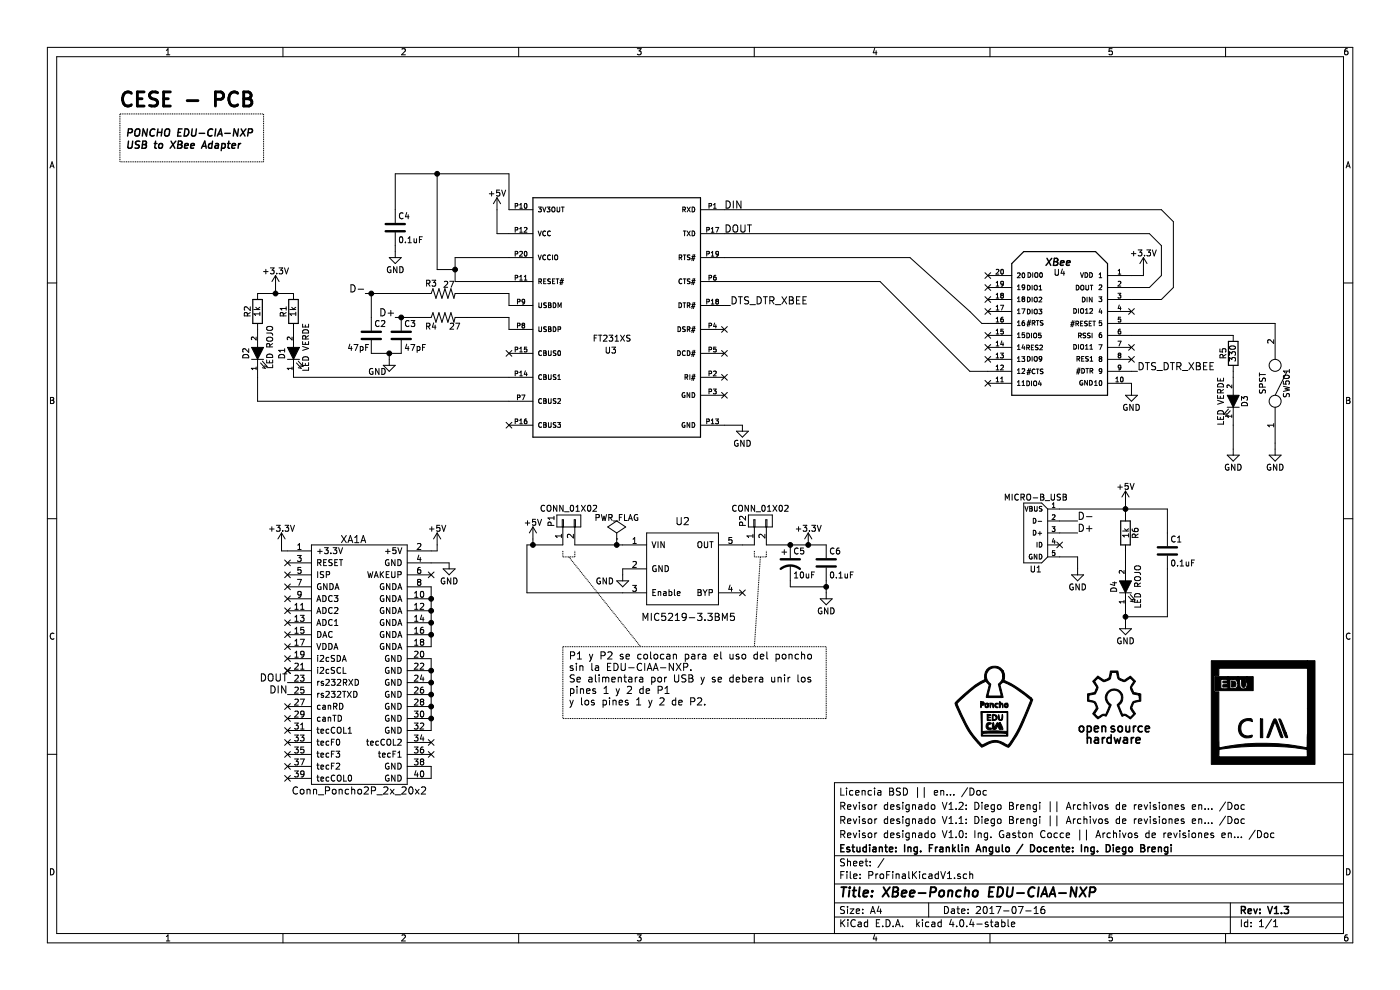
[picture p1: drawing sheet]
EESchema Schematic File Version 2
LIBS:power
LIBS:device
LIBS:transistors
LIBS:conn
LIBS:linear
LIBS:regul
LIBS:74xx
LIBS:cmos4000
LIBS:adc-dac
LIBS:memory
LIBS:xilinx
LIBS:microcontrollers
LIBS:dsp
LIBS:microchip
LIBS:analog_switches
LIBS:motorola
LIBS:texas
LIBS:intel
LIBS:audio
LIBS:interface
LIBS:digital-audio
LIBS:philips
LIBS:display
LIBS:cypress
LIBS:siliconi
LIBS:opto
LIBS:atmel
LIBS:contrib
LIBS:valves
LIBS:ProFinalKicadV1-cache
EELAYER 25 0
EELAYER END
$Descr A4 11693 8268
encoding utf-8
Sheet 1 1
Title "XBee-Poncho EDU-CIAA-NXP"
Date "2017-07-16"
Rev "V1.3"
Comp "Estudiante: Ing. Franklin Angulo / Docente: Ing. Diego Brengi"
Comment1 "Revisor designado V1.0: Ing. Gaston Cocce || Archivos de revisiones en... /Doc"
Comment2 "Revisor designado V1.1: Diego Brengi || Archivos de revisiones en... /Doc"
Comment3 "Revisor designado V1.2: Diego Brengi || Archivos de revisiones en... /Doc"
Comment4 "Licencia BSD || en... /Doc"
$EndDescr
$Comp
L FT231XS U3
U 1 1
P 5150 2650
F 0 "U3" H 5050 2350 50  0000 L BNN
F 1 "FT231XS" H 4950 2450 50  0000 L BNN
F 2 "FT231XS_pretty:qfn-20" H 4800 3550 50  0001 L BNN
F 3 "SSOP-20 FTDI" H 4800 3450 50  0001 L BNN
F 4 "FT231XS" H 4800 3350 50  0001 L BNN "MP_odl"
F 5 "I/F%2C USB2.0 FS TO F/L H/S UART%2C 20SSOP%3B USB Type%3A Transceiver%3B USB Version%3A 2.0%3B Data Rate%3A 3Mbaud%3B Supply Voltage Ra..." H 4800 3250 50  0001 L BNN "Description"
F 6 "Warning" H 4800 3150 50  0001 L BNN "Availability"
F 7 "2.63 USD" H 4800 2950 50  0001 L BNN "Price_aprox"
F 8 "768-1128-2-ND" H 5150 2650 60  0001 C CNN "Digikey#"
F 9 "FTDI, Future Technology Devices International Ltd" H 5150 2650 60  0001 C CNN "Manf"
F 10 "FT231XQ-R" H 5150 2650 60  0001 C CNN "Manf#"
	1    5150 2650
	1    0    0    -1  
$EndComp
$Comp
L C C4
U 1 1
P 3300 1900
F 0 "C4" H 3325 2000 50  0000 L CNN
F 1 "0.1uF" H 3325 1800 50  0000 L CNN
F 2 "C_0_1uF_pretty:C_0603_HandSoldering" H 3338 1750 50  0001 C CNN
F 3 "" H 3300 1900 50  0000 C CNN
F 4 "311-1343-1-ND" H 3300 1900 60  0001 C CNN "Digikey#"
F 5 "Yageo" H 3300 1900 60  0001 C CNN "Manf"
F 6 "CC0603ZRY5V9BB104" H 3300 1900 60  0001 C CNN "Manf#"
	1    3300 1900
	1    0    0    -1  
$EndComp
$Comp
L C C1
U 1 1
P 9750 4600
F 0 "C1" H 9775 4700 50  0000 L CNN
F 1 "0.1uF" H 9775 4500 50  0000 L CNN
F 2 "C_0_1uF_pretty:C_0603_HandSoldering" H 9788 4450 50  0001 C CNN
F 3 "" H 9750 4600 50  0000 C CNN
F 4 "MCT0603-1.00K-CFTR-ND" H 9750 4600 60  0001 C CNN "Digikey#"
F 5 "Vishay Beyschlag" H 9750 4600 60  0001 C CNN "Manf"
F 6 "MCT06030C1001FP500" H 9750 4600 60  0001 C CNN "Manf#"
	1    9750 4600
	1    0    0    -1  
$EndComp
$Comp
L C C2
U 1 1
P 3100 2800
F 0 "C2" H 3125 2900 50  0000 L CNN
F 1 "47pF" H 2900 2700 50  0000 L CNN
F 2 "C_47pF_pretty:C_0603_HandSoldering" H 3138 2650 50  0001 C CNN
F 3 "" H 3100 2800 50  0000 C CNN
F 4 "445-1277-1-ND" H 3100 2800 60  0001 C CNN "Digikey#"
F 5 "TDK Corporation" H 3100 2800 60  0001 C CNN "Manf"
F 6 "C1608C0G1H470J080AA" H 3100 2800 60  0001 C CNN "Manf#"
	1    3100 2800
	1    0    0    -1  
$EndComp
$Comp
L C C3
U 1 1
P 3350 2800
F 0 "C3" H 3375 2900 50  0000 L CNN
F 1 "47pF" H 3375 2700 50  0000 L CNN
F 2 "C_47pF_pretty:C_0603_HandSoldering" H 3388 2650 50  0001 C CNN
F 3 "" H 3350 2800 50  0000 C CNN
F 4 "445-1277-1-ND" H 3350 2800 60  0001 C CNN "Digikey#"
F 5 "TDK Corporation" H 3350 2800 60  0001 C CNN "Manf"
F 6 "C1608C0G1H470J080AA" H 3350 2800 60  0001 C CNN "Manf#"
	1    3350 2800
	1    0    0    -1  
$EndComp
$Comp
L ERJ-3GEYJ270V R4
U 1 1
P 3700 2650
F 0 "R4" H 3550 2550 50  0000 L BNN
F 1 "27" H 3750 2550 50  0000 L BNN
F 2 "R_27Ohm_pretty:r_0603" H 3700 2650 50  0001 L BNN
F 3 "0603 Panasonic" H 3700 2650 50  0001 L BNN
F 4 "Resistor Thick Film 0603 27 Ohm 5%25 1/10 Watt %C2%B1200ppm %C2%B0C Surface Mount Punched Carrier Tape and Reel" H 3700 2650 50  0001 L BNN "Description"
F 5 "Good" H 3700 2650 50  0001 L BNN "Availability"
F 6 "P27GCT-ND" H 3700 2650 60  0001 C CNN "Digikey#"
F 7 "Panasonic Electronic Components" H 3700 2650 60  0001 C CNN "Manf"
F 8 "ERJ-3GEYJ270V" H 3700 2650 60  0001 C CNN "Manf#"
	1    3700 2650
	1    0    0    -1  
$EndComp
$Comp
L ERJ-3GEYJ270V R3
U 1 1
P 3700 2450
F 0 "R3" H 3550 2509 50  0000 L BNN
F 1 "27" H 3700 2500 50  0000 L BNN
F 2 "R_27Ohm_pretty:r_0603" H 3700 2450 50  0001 L BNN
F 3 "0603 Panasonic" H 3700 2450 50  0001 L BNN
F 4 "Resistor Thick Film 0603 27 Ohm 5%25 1/10 Watt %C2%B1200ppm %C2%B0C Surface Mount Punched Carrier Tape and Reel" H 3700 2450 50  0001 L BNN "Description"
F 5 "Good" H 3700 2450 50  0001 L BNN "Availability"
F 6 "P27GCT-ND" H 3700 2450 60  0001 C CNN "Digikey#"
F 7 "Panasonic Electronic Components" H 3700 2450 60  0001 C CNN "Manf"
F 8 "ERJ-3GEYJ270V" H 3700 2450 60  0001 C CNN "Manf#"
	1    3700 2450
	1    0    0    -1  
$EndComp
$Comp
L LED D1
U 1 1
P 2450 2950
F 0 "D1" H 2450 3050 50  0000 C CNN
F 1 "LED VERDE" H 2500 2850 50  0000 C CNN
F 2 "LEDs:LED_0603_HandSoldering" H 2450 2950 50  0001 C CNN
F 3 "" H 2450 2950 50  0000 C CNN
F 4 "475-2920-1-ND" H 2450 2950 60  0001 C CNN "Digikey#"
F 5 "OSRAM Opto Semiconductors Inc." H 2450 2950 60  0001 C CNN "Manf"
F 6 "LP L296-J2L2-25-Z" H 2450 2950 60  0001 C CNN "Manf#"
	1    2450 2950
	0    -1   -1   0   
$EndComp
$Comp
L LED D2
U 1 1
P 2150 2950
F 0 "D2" H 2150 3050 50  0000 C CNN
F 1 "LED ROJO" H 2200 2850 50  0000 C CNN
F 2 "LEDs:LED_0603_HandSoldering" H 2150 2950 50  0001 C CNN
F 3 "" H 2150 2950 50  0000 C CNN
F 4 "475-2512-1-ND" H 2150 2950 60  0001 C CNN "Digikey#"
F 5 "OSRAM Opto Semiconductors Inc." H 2150 2950 60  0001 C CNN "Manf"
F 6 "LS Q976-NR-1" H 2150 2950 60  0001 C CNN "Manf#"
	1    2150 2950
	0    -1   -1   0   
$EndComp
$Comp
L R R1
U 1 1
P 2450 2600
F 0 "R1" V 2530 2600 50  0000 C CNN
F 1 "1k" V 2450 2600 50  0000 C CNN
F 2 "Resistors_SMD:R_0603_HandSoldering" V 2380 2600 50  0001 C CNN
F 3 "" H 2450 2600 50  0000 C CNN
F 4 "MCT0603-1.00K-CFTR-ND" V 2450 2600 60  0001 C CNN "Digikey#"
F 5 "Vishay Beyschlag" V 2450 2600 60  0001 C CNN "Manf"
F 6 "MCT06030C1001FP500" V 2450 2600 60  0001 C CNN "Manf#"
	1    2450 2600
	-1   0    0    1   
$EndComp
$Comp
L R R2
U 1 1
P 2150 2600
F 0 "R2" V 2230 2600 50  0000 C CNN
F 1 "1k" V 2150 2600 50  0000 C CNN
F 2 "Resistors_SMD:R_0603_HandSoldering" V 2080 2600 50  0001 C CNN
F 3 "" H 2150 2600 50  0000 C CNN
F 4 "MCT0603-1.00K-CFTR-ND" V 2150 2600 60  0001 C CNN "Digikey#"
F 5 "Vishay Beyschlag" V 2150 2600 60  0001 C CNN "Manf"
F 6 "MCT06030C1001FP500" V 2150 2600 60  0001 C CNN "Manf#"
	1    2150 2600
	-1   0    0    1   
$EndComp
$Comp
L +3.3V #PWR01
U 1 1
P 2300 2400
F 0 "#PWR01" H 2300 2250 50  0001 C CNN
F 1 "+3.3V" H 2300 2540 50  0000 C CNN
F 2 "" H 2300 2400 50  0000 C CNN
F 3 "" H 2300 2400 50  0000 C CNN
	1    2300 2400
	1    0    0    -1  
$EndComp
$Comp
L GND #PWR02
U 1 1
P 3250 3000
F 0 "#PWR02" H 3250 2750 50  0001 C CNN
F 1 "GND" H 3150 2900 50  0000 C CNN
F 2 "" H 3250 3000 50  0000 C CNN
F 3 "" H 3250 3000 50  0000 C CNN
	1    3250 3000
	1    0    0    -1  
$EndComp
$Comp
L GND #PWR03
U 1 1
P 3300 2100
F 0 "#PWR03" H 3300 1850 50  0001 C CNN
F 1 "GND" H 3300 1950 50  0000 C CNN
F 2 "" H 3300 2100 50  0000 C CNN
F 3 "" H 3300 2100 50  0000 C CNN
	1    3300 2100
	1    0    0    -1  
$EndComp
$Comp
L MICRO-B_USB U1
U 1 1
P 8650 4450
F 0 "U1" H 8650 4150 50  0000 C CNN
F 1 "MICRO-B_USB" H 8650 4750 50  0000 C CNN
F 2 "USB_pretty:conn_usb_B_micro_smd" H 8650 4450 60  0001 C CNN
F 3 "" H 8650 4450 60  0000 C CNN
F 4 "732-2734-ND" H 8650 4450 60  0001 C CNN "Digikey#"
F 5 "Wurth Electronics Inc." H 8650 4450 60  0001 C CNN "Manf"
F 6 "61400413321" H 8650 4450 60  0001 C CNN "Manf#"
	1    8650 4450
	1    0    0    -1  
$EndComp
$Comp
L +5V #PWR04
U 1 1
P 4150 1750
F 0 "#PWR04" H 4150 1600 50  0001 C CNN
F 1 "+5V" H 4150 1890 50  0000 C CNN
F 2 "" H 4150 1750 50  0000 C CNN
F 3 "" H 4150 1750 50  0000 C CNN
	1    4150 1750
	1    0    0    -1  
$EndComp
Text Label 3050 2450 2    60   ~ 0
D-
Text Label 9000 4350 0    60   ~ 0
D-
Text Label 3300 2650 2    60   ~ 0
D+
Text Label 9000 4450 0    60   ~ 0
D+
$Comp
L GND #PWR05
U 1 1
P 6200 3550
F 0 "#PWR05" H 6200 3300 50  0001 C CNN
F 1 "GND" H 6200 3400 50  0000 C CNN
F 2 "" H 6200 3550 50  0000 C CNN
F 3 "" H 6200 3550 50  0000 C CNN
	1    6200 3550
	1    0    0    -1  
$EndComp
$Comp
L MIC5219-3.3BM5 U2
U 1 1
P 5700 4750
F 0 "U2" H 5700 5150 60  0000 C CNN
F 1 "MIC5219-3.3BM5" H 5750 4350 60  0000 C CNN
F 2 "MIC5219-3.3BM5_pretty:sot23-5" H 5700 4750 60  0001 C CNN
F 3 "" H 5700 4750 60  0000 C CNN
F 4 "MIC5219-3.3BM5-TR-ND" H 5700 4750 60  0001 C CNN "Digikey#"
F 5 "Microchip Technology" H 5700 4750 60  0001 C CNN "Manf"
F 6 "MIC5219-3.3BM5-TR" H 5700 4750 60  0001 C CNN "Manf#"
	1    5700 4750
	1    0    0    -1  
$EndComp
$Comp
L +5V #PWR06
U 1 1
P 4450 4500
F 0 "#PWR06" H 4450 4350 50  0001 C CNN
F 1 "+5V" H 4450 4640 50  0000 C CNN
F 2 "" H 4450 4500 50  0000 C CNN
F 3 "" H 4450 4500 50  0000 C CNN
	1    4450 4500
	1    0    0    -1  
$EndComp
$Comp
L +3.3V #PWR07
U 1 1
P 6750 4550
F 0 "#PWR07" H 6750 4400 50  0001 C CNN
F 1 "+3.3V" H 6750 4690 50  0000 C CNN
F 2 "" H 6750 4550 50  0000 C CNN
F 3 "" H 6750 4550 50  0000 C CNN
	1    6750 4550
	1    0    0    -1  
$EndComp
$Comp
L GND #PWR08
U 1 1
P 5200 4800
F 0 "#PWR08" H 5200 4550 50  0001 C CNN
F 1 "GND" H 5050 4750 50  0000 C CNN
F 2 "" H 5200 4800 50  0000 C CNN
F 3 "" H 5200 4800 50  0000 C CNN
	1    5200 4800
	1    0    0    -1  
$EndComp
$Comp
L CP1 C5
U 1 1
P 6600 4700
F 0 "C5" H 6625 4800 50  0000 L CNN
F 1 "10uF" H 6625 4600 50  0000 L CNN
F 2 "C_10uF_pretty:CP_4x5mm" H 6600 4700 50  0001 C CNN
F 3 "" H 6600 4700 50  0000 C CNN
F 4 "493-14027-2-ND" H 6600 4700 60  0001 C CNN "Digikey#"
F 5 "Nichicon" H 6600 4700 60  0001 C CNN "Manf"
F 6 "PCF1E100MCL1GS" H 6600 4700 60  0001 C CNN "Manf#"
	1    6600 4700
	1    0    0    -1  
$EndComp
$Comp
L C C6
U 1 1
P 6900 4700
F 0 "C6" H 6925 4800 50  0000 L CNN
F 1 "0.1uF" H 6925 4600 50  0000 L CNN
F 2 "C_0_1uF_pretty:C_0603_HandSoldering" H 6938 4550 50  0001 C CNN
F 3 "" H 6900 4700 50  0000 C CNN
F 4 "311-1343-1-ND" H 6900 4700 60  0001 C CNN "Digikey#"
F 5 "Yageo" H 6900 4700 60  0001 C CNN "Manf"
F 6 "CC0603ZRY5V9BB104" H 6900 4700 60  0001 C CNN "Manf#"
	1    6900 4700
	1    0    0    -1  
$EndComp
NoConn ~ 6200 4950
$Comp
L GND #PWR09
U 1 1
P 6900 4950
F 0 "#PWR09" H 6900 4700 50  0001 C CNN
F 1 "GND" H 6900 4800 50  0000 C CNN
F 2 "" H 6900 4950 50  0000 C CNN
F 3 "" H 6900 4950 50  0000 C CNN
	1    6900 4950
	1    0    0    -1  
$EndComp
$Comp
L LED D3
U 1 1
P 10300 3350
F 0 "D3" H 10300 3450 50  0000 C CNN
F 1 "LED VERDE" H 10300 3250 50  0000 C CNN
F 2 "LEDs:LED_0603_HandSoldering" H 10300 3350 50  0001 C CNN
F 3 "" H 10300 3350 50  0000 C CNN
F 4 "475-2920-1-ND" H 10300 3350 60  0001 C CNN "Digikey#"
F 5 "OSRAM Opto Semiconductors Inc." H 10300 3350 60  0001 C CNN "Manf"
F 6 "LP L296-J2L2-25-Z" H 10300 3350 60  0001 C CNN "Manf#"
	1    10300 3350
	0    1    -1   0   
$EndComp
$Comp
L LED D4
U 1 1
P 9400 4900
F 0 "D4" H 9400 5000 50  0000 C CNN
F 1 "LED ROJO" H 9400 4800 50  0000 C CNN
F 2 "LEDs:LED_0603_HandSoldering" H 9400 4900 50  0001 C CNN
F 3 "" H 9400 4900 50  0000 C CNN
F 4 "475-2512-1-ND" H 9400 4900 60  0001 C CNN "Digikey#"
F 5 "OSRAM Opto Semiconductors Inc." H 9400 4900 60  0001 C CNN "Manf"
F 6 "LS Q976-NR-1" H 9400 4900 60  0001 C CNN "Manf#"
	1    9400 4900
	0    -1   -1   0   
$EndComp
$Comp
L R R5
U 1 1
P 10300 2950
F 0 "R5" V 10380 2950 50  0000 C CNN
F 1 "330" V 10300 2950 50  0000 C CNN
F 2 "Resistors_SMD:R_0603_HandSoldering" V 10230 2950 50  0001 C CNN
F 3 "" H 10300 2950 50  0000 C CNN
	1    10300 2950
	-1   0    0    -1  
$EndComp
$Comp
L R R6
U 1 1
P 9400 4450
F 0 "R6" V 9480 4450 50  0000 C CNN
F 1 "1k" V 9400 4450 50  0000 C CNN
F 2 "Resistors_SMD:R_0603_HandSoldering" V 9330 4450 50  0001 C CNN
F 3 "" H 9400 4450 50  0000 C CNN
F 4 "MCT0603-1.00K-CFTR-ND" V 9400 4450 60  0001 C CNN "Digikey#"
F 5 "Vishay Beyschlag" V 9400 4450 60  0001 C CNN "Manf"
F 6 "MCT06030C1001FP500" V 9400 4450 60  0001 C CNN "Manf#"
	1    9400 4450
	1    0    0    -1  
$EndComp
$Comp
L SPST SW501
U 1 1
P 10650 3200
F 0 "SW501" H 10650 3300 50  0000 C CNN
F 1 "SPST" H 10650 3100 50  0000 C CNN
F 2 "Switch_pretty:smd_push" H 10650 3200 50  0001 C CNN
F 3 "" H 10650 3200 50  0000 C CNN
F 4 "952-1938-ND" H 10650 3200 60  0001 C CNN "Digikey#"
F 5 "Harwin Inc." H 10650 3200 60  0001 C CNN "Manf"
F 6 "D01-9973242" H 10650 3200 60  0001 C CNN "Manf#"
	1    10650 3200
	0    1    -1   0   
$EndComp
$Comp
L +5V #PWR010
U 1 1
P 9400 4200
F 0 "#PWR010" H 9400 4050 50  0001 C CNN
F 1 "+5V" H 9400 4340 50  0000 C CNN
F 2 "" H 9400 4200 50  0000 C CNN
F 3 "" H 9400 4200 50  0000 C CNN
	1    9400 4200
	1    0    0    -1  
$EndComp
$Comp
L GND #PWR011
U 1 1
P 10300 3750
F 0 "#PWR011" H 10300 3500 50  0001 C CNN
F 1 "GND" H 10300 3600 50  0000 C CNN
F 2 "" H 10300 3750 50  0000 C CNN
F 3 "" H 10300 3750 50  0000 C CNN
	1    10300 3750
	-1   0    0    -1  
$EndComp
$Comp
L GND #PWR012
U 1 1
P 9400 5200
F 0 "#PWR012" H 9400 4950 50  0001 C CNN
F 1 "GND" H 9400 5050 50  0000 C CNN
F 2 "" H 9400 5200 50  0000 C CNN
F 3 "" H 9400 5200 50  0000 C CNN
	1    9400 5200
	1    0    0    -1  
$EndComp
$Comp
L GND #PWR013
U 1 1
P 10650 3750
F 0 "#PWR013" H 10650 3500 50  0001 C CNN
F 1 "GND" H 10650 3600 50  0000 C CNN
F 2 "" H 10650 3750 50  0000 C CNN
F 3 "" H 10650 3750 50  0000 C CNN
	1    10650 3750
	-1   0    0    -1  
$EndComp
$Comp
L XB24-Z7WIT-004 U4
U 1 1
P 8850 2700
F 0 "U4" H 8800 3100 50  0000 L BNN
F 1 "XB24-Z7WIT-004" H 8850 2700 50  0001 L BNN
F 2 "Xbee_pretty:XBee" H 8850 2700 50  0001 L BNN
F 3 "DIP-20 Digi International" H 8850 2700 50  0001 L BNN
F 4 "Xbee Zb %28Zigbee Pro Feature Set%29%2C 1mw%2C Wire Antenna%2C 250000" H 8850 2700 50  0001 L BNN "Description"
F 5 "Unavailable" H 8850 2700 50  0001 L BNN "Availability"
F 6 "602-1098-ND" H 8850 2700 60  0001 C CNN "Digikey#"
F 7 "Digi International" H 8850 2700 60  0001 C CNN "Manf"
F 8 "XB24-Z7WIT-004" H 8850 2700 60  0001 C CNN "Manf#"
	1    8850 2700
	-1   0    0    -1  
$EndComp
$Comp
L +3.3V #PWR014
U 1 1
P 9550 2250
F 0 "#PWR014" H 9550 2100 50  0001 C CNN
F 1 "+3.3V" H 9550 2390 50  0000 C CNN
F 2 "" H 9550 2250 50  0000 C CNN
F 3 "" H 9550 2250 50  0000 C CNN
	1    9550 2250
	-1   0    0    -1  
$EndComp
NoConn ~ 4250 2950
NoConn ~ 4250 3550
NoConn ~ 6050 3300
NoConn ~ 6050 3150
NoConn ~ 6050 2950
NoConn ~ 6050 2750
NoConn ~ 9450 2600
NoConn ~ 9450 2900
NoConn ~ 9450 3000
NoConn ~ 8250 2300
NoConn ~ 8250 2400
NoConn ~ 8250 2500
NoConn ~ 8250 2600
NoConn ~ 8250 2800
NoConn ~ 8250 2900
NoConn ~ 8250 3000
NoConn ~ 8250 3200
$Comp
L Conn_Poncho2P_2x_20x2 XA1
U 1 1
P 2650 4900
F 0 "XA1" H 2950 5300 60  0000 C CNN
F 1 "Conn_Poncho2P_2x_20x2" H 3000 3200 60  0000 C CNN
F 2 "CESE_pretty:Conn_Poncho_Derecha" H 2650 4900 60  0001 C CNN
F 3 "" H 2650 4900 60  0000 C CNN
F 4 "952-1938-ND" H 2650 4900 60  0001 C CNN "Digikey#"
F 5 "Harwin Inc." H 2650 4900 60  0001 C CNN "Manf"
F 6 "D01-9973242" H 2650 4900 60  0001 C CNN "Manf#"
	1    2650 4900
	1    0    0    -1  
$EndComp
NoConn ~ 2400 4700
NoConn ~ 2400 4800
NoConn ~ 2400 4900
NoConn ~ 2400 5000
NoConn ~ 2400 5100
NoConn ~ 2400 5200
NoConn ~ 2400 5300
NoConn ~ 2400 5400
NoConn ~ 2400 5500
NoConn ~ 2400 5600
NoConn ~ 2400 5600
NoConn ~ 2400 6400
NoConn ~ 2400 6500
NoConn ~ 2400 5900
NoConn ~ 2400 6000
NoConn ~ 2400 6100
NoConn ~ 2400 6200
NoConn ~ 3600 4800
NoConn ~ 8850 4550
$Comp
L PWR_FLAG #FLG015
U 1 1
P 5150 4500
F 0 "#FLG015" H 5150 4595 50  0001 C CNN
F 1 "PWR_FLAG" H 5150 4680 50  0000 C CNN
F 2 "" H 5150 4500 50  0000 C CNN
F 3 "" H 5150 4500 50  0000 C CNN
	1    5150 4500
	1    0    0    -1  
$EndComp
Text Label 2400 5700 2    60   ~ 0
DOUT
Text Label 2400 5800 2    60   ~ 0
DIN
Text Notes 1000 900  0    118  ~ 24
CESE - PCB
$Comp
L LOGO #G3
U 1 1
P 10550 5950
F 0 "#G3" H 10550 5547 60  0001 C CNN
F 1 "LOGO" H 10550 6353 60  0001 C CNN
F 2 "" H 10550 5950 60  0000 C CNN
F 3 "" H 10550 5950 60  0000 C CNN
	1    10550 5950
	1    0    0    -1  
$EndComp
$Comp
L OSHWA #G2
U 1 1
P 9300 5900
F 0 "#G2" H 9270 6300 60  0001 C CNN
F 1 "OSHWA" H 9300 6203 60  0001 C CNN
F 2 "" H 9300 5900 60  0000 C CNN
F 3 "" H 9300 5900 60  0000 C CNN
	1    9300 5900
	1    0    0    -1  
$EndComp
Text Notes 1050 1250 0    60   Italic 12
PONCHO EDU-CIA-NXP\nUSB to XBee Adapter
$Comp
L Logo_Poncho #G1
U 1 1
P 8300 5900
F 0 "#G1" H 8250 5500 60  0001 C CNN
F 1 "Logo_Poncho" H 8500 5500 60  0001 C CNN
F 2 "" H 8300 5900 60  0000 C CNN
F 3 "" H 8300 5900 60  0000 C CNN
	1    8300 5900
	1    0    0    -1  
$EndComp
$Comp
L GND #PWR016
U 1 1
P 9000 4750
F 0 "#PWR016" H 9000 4500 50  0001 C CNN
F 1 "GND" H 9000 4600 50  0000 C CNN
F 2 "" H 9000 4750 50  0000 C CNN
F 3 "" H 9000 4750 50  0000 C CNN
	1    9000 4750
	1    0    0    -1  
$EndComp
$Comp
L GND #PWR017
U 1 1
P 9450 3250
F 0 "#PWR017" H 9450 3000 50  0001 C CNN
F 1 "GND" H 9450 3100 50  0000 C CNN
F 2 "" H 9450 3250 50  0000 C CNN
F 3 "" H 9450 3250 50  0000 C CNN
	1    9450 3250
	-1   0    0    -1  
$EndComp
$Comp
L GND #PWR018
U 1 1
P 3750 4700
F 0 "#PWR018" H 3750 4450 50  0001 C CNN
F 1 "GND" H 3750 4550 50  0000 C CNN
F 2 "" H 3750 4700 50  0000 C CNN
F 3 "" H 3750 4700 50  0000 C CNN
	1    3750 4700
	1    0    0    -1  
$EndComp
NoConn ~ 2400 6300
NoConn ~ 3600 6300
NoConn ~ 3600 6200
$Comp
L +3.3V #PWR019
U 1 1
P 2350 4550
F 0 "#PWR019" H 2350 4400 50  0001 C CNN
F 1 "+3.3V" H 2350 4690 50  0000 C CNN
F 2 "" H 2350 4550 50  0000 C CNN
F 3 "" H 2350 4550 50  0000 C CNN
	1    2350 4550
	1    0    0    -1  
$EndComp
$Comp
L +5V #PWR020
U 1 1
P 3650 4550
F 0 "#PWR020" H 3650 4400 50  0001 C CNN
F 1 "+5V" H 3650 4690 50  0000 C CNN
F 2 "" H 3650 4550 50  0000 C CNN
F 3 "" H 3650 4550 50  0000 C CNN
	1    3650 4550
	1    0    0    -1  
$EndComp
Wire Wire Line
	4250 2150 3800 2150
Wire Wire Line
	3800 2350 4250 2350
Wire Wire Line
	3300 2650 3500 2650
Wire Wire Line
	3050 2450 3500 2450
Wire Wire Line
	3100 2450 3100 2650
Wire Wire Line
	4150 1950 4250 1950
Connection ~ 3100 2450
Wire Wire Line
	9000 4350 8850 4350
Connection ~ 3350 2650
Wire Wire Line
	9000 4450 8850 4450
Wire Wire Line
	6200 3550 6050 3550
Wire Wire Line
	9000 4650 8850 4650
Wire Wire Line
	4400 4950 5200 4950
Wire Wire Line
	9400 4700 9400 4600
Wire Wire Line
	9400 4300 9400 4200
Wire Wire Line
	9450 2300 9550 2300
Wire Wire Line
	9550 2300 9550 2250
Wire Wire Line
	3600 4900 3600 5400
Connection ~ 3600 5000
Connection ~ 3600 5100
Connection ~ 3600 5200
Connection ~ 3600 5300
Wire Notes Line
	2200 1350 1000 1350
Wire Notes Line
	1000 1350 1000 950 
Wire Notes Line
	1000 950  2200 950 
Wire Notes Line
	2200 950  2200 1350
Wire Wire Line
	9000 4750 9000 4650
Wire Wire Line
	3750 4700 3600 4700
Wire Wire Line
	4250 1450 4250 1750
Wire Wire Line
	3300 1450 4250 1450
Wire Wire Line
	3800 2250 3650 2250
Wire Wire Line
	3650 2250 3650 1450
Connection ~ 3650 1450
Connection ~ 3800 2250
Wire Wire Line
	3800 2150 3800 2350
Wire Wire Line
	4150 1750 4150 1950
Wire Wire Line
	3300 1450 3300 1750
Wire Wire Line
	2150 2450 2450 2450
Wire Wire Line
	2300 2400 2300 2450
Connection ~ 2300 2450
Wire Wire Line
	4250 2550 4250 2450
Wire Wire Line
	4250 2450 3900 2450
Wire Wire Line
	4250 2750 4250 2650
Wire Wire Line
	4250 2650 3900 2650
Wire Wire Line
	4250 3150 2450 3150
Wire Wire Line
	4250 3350 2150 3350
Wire Wire Line
	2150 3350 2150 3150
Wire Wire Line
	3600 6500 3600 6400
Wire Wire Line
	3600 5500 3600 6100
Connection ~ 3600 6000
Connection ~ 3600 5900
Connection ~ 3600 5800
Connection ~ 3600 5700
Connection ~ 3600 5600
Wire Wire Line
	9450 3200 9450 3250
Wire Wire Line
	5200 4800 5200 4750
Wire Wire Line
	2350 4550 2350 4600
Wire Wire Line
	2350 4600 2400 4600
Wire Wire Line
	3650 4550 3650 4600
Wire Wire Line
	3650 4600 3600 4600
Wire Wire Line
	10650 3700 10650 3750
Wire Wire Line
	10300 3550 10300 3750
Wire Wire Line
	10300 3100 10300 3150
Wire Wire Line
	9450 2800 10300 2800
Wire Wire Line
	9450 2700 10650 2700
Wire Wire Line
	8850 4250 9750 4250
Connection ~ 9400 4250
Wire Wire Line
	3300 2050 3300 2100
Wire Wire Line
	9750 4250 9750 4450
Wire Wire Line
	8250 2700 8200 2700
Wire Wire Line
	8100 3100 8250 3100
Wire Wire Line
	9450 2400 9600 2400
Wire Wire Line
	9600 2400 9700 2300
Wire Wire Line
	9700 2300 9700 2050
Wire Wire Line
	9700 2050 9600 1950
Wire Wire Line
	9600 1950 6050 1950
Wire Wire Line
	9700 1750 6050 1750
Wire Wire Line
	9800 2400 9800 1850
Wire Wire Line
	9700 2500 9450 2500
Wire Wire Line
	9700 2500 9800 2400
Wire Wire Line
	9800 1850 9700 1750
Wire Wire Line
	8100 2600 7600 2150
Wire Wire Line
	7600 2150 6050 2150
Wire Wire Line
	7350 2350 8100 3100
Wire Wire Line
	7350 2350 6050 2350
Wire Wire Line
	8200 2700 8100 2600
Text Label 6050 1950 0    60   ~ 0
DOUT
Text Label 6050 1750 0    60   ~ 0
DIN
Text Label 6100 2550 0    60   ~ 0
DTS_DTR_XBEE
Text Label 9500 3100 0    60   ~ 0
DTS_DTR_XBEE
Wire Wire Line
	9450 3100 9500 3100
Wire Wire Line
	6050 2550 6100 2550
$Comp
L CONN_01X02 P1
U 1 1
P 4750 4350
F 0 "P1" H 4750 4500 50  0000 C CNN
F 1 "CONN_01X02" V 4850 4350 50  0000 C CNN
F 2 "P1P2_EDU_pin_strip_pretty:pin_strip_2mm_2" H 4750 4350 50  0001 C CNN
F 3 "" H 4750 4350 50  0000 C CNN
F 4 "952-1938-ND" H 4750 4350 60  0001 C CNN "Digikey#"
F 5 "Harwin Inc." H 4750 4350 60  0001 C CNN "Manf"
F 6 "D01-9973242" H 4750 4350 60  0001 C CNN "Manf#"
	1    4750 4350
	0    -1   -1   0   
$EndComp
$Comp
L CONN_01X02 P2
U 1 1
P 6350 4350
F 0 "P2" H 6350 4500 50  0000 C CNN
F 1 "CONN_01X02" V 6450 4350 50  0000 C CNN
F 2 "P1P2_EDU_pin_strip_pretty:pin_strip_2mm_2" H 6350 4350 50  0001 C CNN
F 3 "" H 6350 4350 50  0000 C CNN
F 4 "952-1938-ND" H 6350 4350 60  0001 C CNN "Digikey#"
F 5 "Harwin Inc." H 6350 4350 60  0001 C CNN "Manf"
F 6 "D01-9973242" H 6350 4350 60  0001 C CNN "Manf#"
	1    6350 4350
	0    -1   -1   0   
$EndComp
Wire Wire Line
	4800 4550 5200 4550
Wire Wire Line
	4700 4550 4400 4550
Wire Wire Line
	4400 4550 4400 4950
Wire Wire Line
	4450 4500 4450 4550
Connection ~ 4450 4550
Connection ~ 6600 4550
Wire Wire Line
	6300 4550 6200 4550
Wire Wire Line
	6400 4550 6900 4550
Connection ~ 6750 4550
Connection ~ 5150 4550
Wire Wire Line
	5150 4550 5150 4500
Connection ~ 9400 5150
Wire Wire Line
	9400 5100 9400 5200
Wire Wire Line
	9400 5150 9750 5150
Wire Wire Line
	9750 5150 9750 4750
Connection ~ 3250 2950
Wire Wire Line
	3250 3000 3250 2950
Wire Wire Line
	3100 2950 3350 2950
Connection ~ 6900 4900
Wire Wire Line
	6600 4850 6600 4900
Wire Wire Line
	6600 4900 6900 4900
Wire Wire Line
	6900 4850 6900 4950
Text Notes 4750 5900 0    60   ~ 0
P1 y P2 se colocan para el uso del poncho\nsin la EDU-CIAA-NXP.\nSe alimentara por USB y se debera unir los \npines 1 y 2 de P1 \ny los pines 1 y 2 de P2.
Wire Notes Line
	4700 5400 4700 6000
Wire Notes Line
	4700 6000 6900 6000
Wire Notes Line
	6900 6000 6900 5400
Wire Notes Line
	6900 5400 4700 5400
Wire Notes Line
	4700 4600 4700 4650
Wire Notes Line
	4700 4650 4800 4650
Wire Notes Line
	4800 4650 4800 4600
Wire Notes Line
	4750 4650 5350 5400
Wire Notes Line
	6300 4600 6300 4650
Wire Notes Line
	6300 4650 6400 4650
Wire Notes Line
	6400 4650 6400 4600
Wire Notes Line
	6350 4650 6300 5400
$EndSCHEMATC
